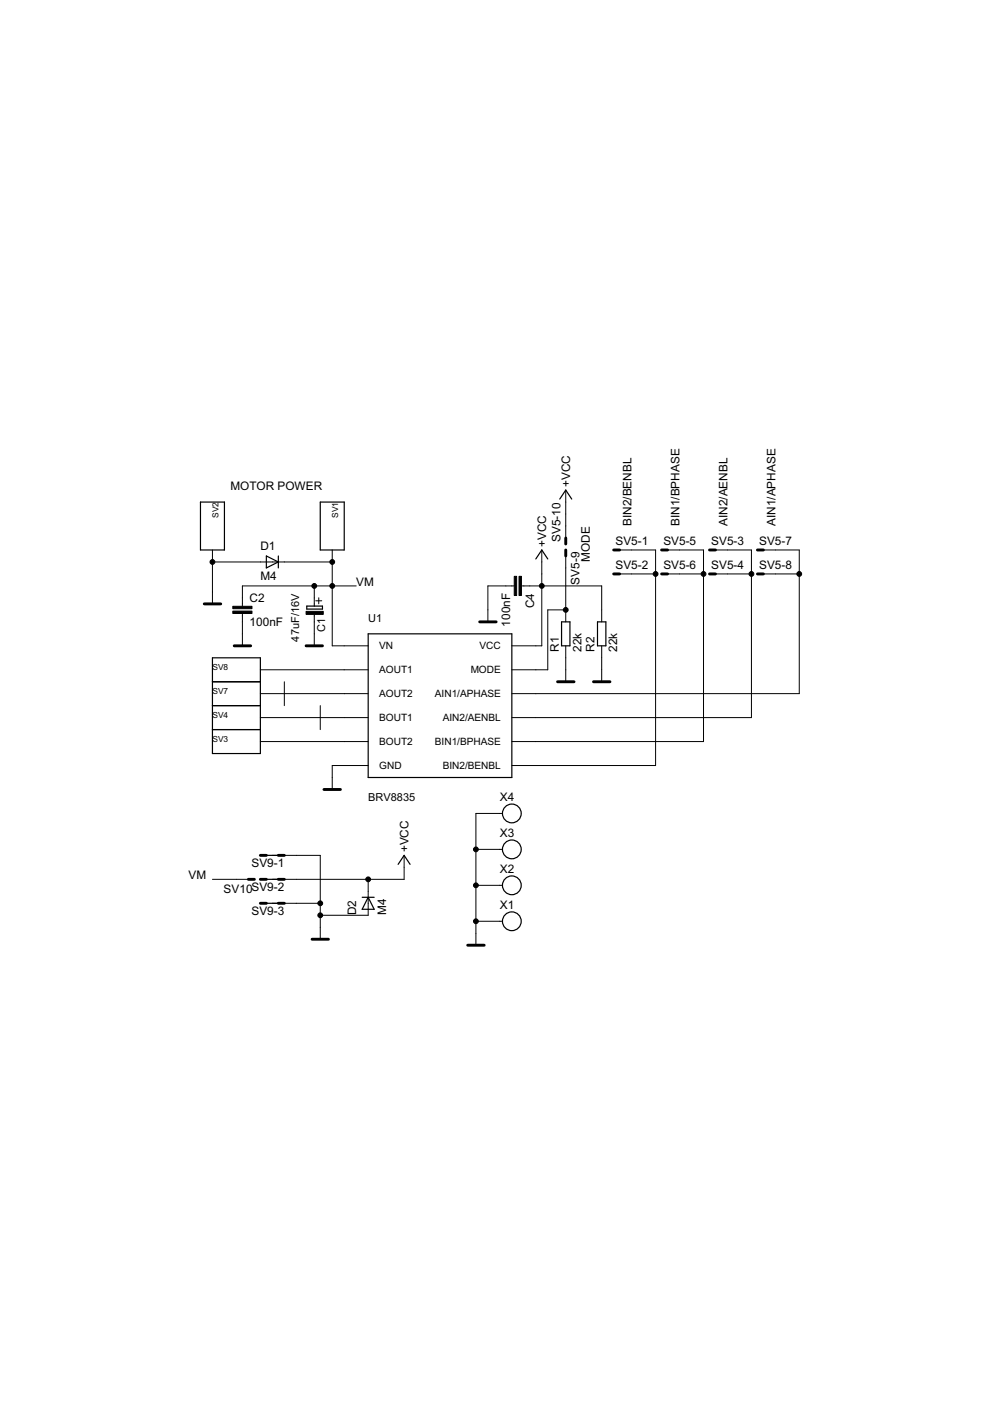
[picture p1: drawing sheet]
<?xml version="1.0" encoding="utf-8"?>
<!DOCTYPE eagle SYSTEM "eagle.dtd">
<eagle version="6.1">
<drawing>
<settings>
<setting alwaysvectorfont="no"/>
<setting verticaltext="up"/>
</settings>
<grid distance="0.05" unitdist="inch" unit="inch" style="lines" multiple="1" display="no" altdistance="0.01" altunitdist="inch" altunit="inch"/>
<schematic xreflabel="%F%N/%S.%C%R" xrefpart="/%S.%C%R">
<libraries>
<library name="moje_io">
<symbols>
<symbol name="DRV8835">
<pin name="VN" x="-20.32" y="12.7" visible="pin" length="middle"/>
<pin name="AOUT1" x="-20.32" y="7.62" visible="pin" length="middle"/>
<pin name="AOUT2" x="-20.32" y="2.54" visible="pin" length="middle"/>
<pin name="BOUT1" x="-20.32" y="-2.54" visible="pin" length="middle"/>
<pin name="BOUT2" x="-20.32" y="-7.62" visible="pin" length="middle"/>
<pin name="GND" x="-20.32" y="-12.7" visible="pin" length="middle"/>
<pin name="BIN2/BENBL" x="20.32" y="-12.7" visible="pin" length="middle" rot="R180"/>
<pin name="BIN1/BPHASE" x="20.32" y="-7.62" visible="pin" length="middle" rot="R180"/>
<pin name="AIN2/AENBL" x="20.32" y="-2.54" visible="pin" length="middle" rot="R180"/>
<pin name="AIN1/APHASE" x="20.32" y="2.54" visible="pin" length="middle" rot="R180"/>
<pin name="MODE" x="20.32" y="7.62" visible="pin" length="middle" rot="R180"/>
<pin name="VCC" x="20.32" y="12.7" visible="pin" length="middle" rot="R180"/>
<wire x1="-15.24" y1="15.24" x2="-15.24" y2="-15.24" width="0.254" layer="94"/>
<wire x1="-15.24" y1="-15.24" x2="15.24" y2="-15.24" width="0.254" layer="94"/>
<wire x1="15.24" y1="-15.24" x2="15.24" y2="15.24" width="0.254" layer="94"/>
<wire x1="15.24" y1="15.24" x2="-15.24" y2="15.24" width="0.254" layer="94"/>
<text x="-15.24" y="17.78" size="1.6764" layer="95">&gt;NAME</text>
<text x="-15.24" y="-20.32" size="1.6764" layer="96">&gt;VALUE</text>
</symbol>
</symbols>
<devicesets>
<deviceset name="DRV8835" prefix="U" uservalue="yes">
<gates>
<gate name="G$1" symbol="DRV8835" x="0" y="0"/>
</gates>
<devices>
<device name="" package="WSON">
<connects>
<connect gate="G$1" pin="AIN1/APHASE" pad="10"/>
<connect gate="G$1" pin="AIN2/AENBL" pad="9"/>
<connect gate="G$1" pin="AOUT1" pad="2"/>
<connect gate="G$1" pin="AOUT2" pad="3"/>
<connect gate="G$1" pin="BIN1/BPHASE" pad="8"/>
<connect gate="G$1" pin="BIN2/BENBL" pad="7"/>
<connect gate="G$1" pin="BOUT1" pad="4"/>
<connect gate="G$1" pin="BOUT2" pad="5"/>
<connect gate="G$1" pin="GND" pad="6 P1 P2 P3 P4 P5 P6 P7 P8"/>
<connect gate="G$1" pin="MODE" pad="11"/>
<connect gate="G$1" pin="VCC" pad="12"/>
<connect gate="G$1" pin="VN" pad="1"/>
</connects>
<technologies>
<technology name=""/>
</technologies>
</device>
</devices>
</deviceset>
</devicesets>
</library>
<library name="moje_konektory">
<symbols>
<symbol name="WAGO">
<wire x1="-2.54" y1="2.54" x2="-2.54" y2="-2.54" width="0.254" layer="94"/>
<wire x1="-2.54" y1="-2.54" x2="7.62" y2="-2.54" width="0.254" layer="94"/>
<wire x1="7.62" y1="-2.54" x2="7.62" y2="2.54" width="0.254" layer="94"/>
<wire x1="7.62" y1="2.54" x2="-2.54" y2="2.54" width="0.254" layer="94"/>
<pin name="P$1" x="7.62" y="0" visible="off" length="point" direction="pas"/>
<text x="-2.54" y="0" size="1.27" layer="95">&gt;NAME</text>
<text x="-2.54" y="-2.54" size="1.27" layer="95">&gt;VALUE</text>
</symbol>
</symbols>
<devicesets>
<deviceset name="WAGO256" prefix="SV" uservalue="yes">
<gates>
<gate name="G$1" symbol="WAGO" x="-2.54" y="0"/>
</gates>
<devices>
<device name="" package="WAGO256">
<connects>
<connect gate="G$1" pin="P$1" pad="1 A1"/>
</connects>
<technologies>
<technology name=""/>
</technologies>
</device>
</devices>
</deviceset>
</devicesets>
</library>
<library name="moje_hrebinky">
<symbols>
<symbol name="MA01-0">
<wire x1="-3.81" y1="0" x2="-2.54" y2="0" width="0.6096" layer="94"/>
<pin name="P$1" x="0" y="0" visible="off" length="short" direction="pas" rot="R180"/>
<text x="-3.429" y="1.143" size="1.778" layer="95">&gt;NAME</text>
</symbol>
<symbol name="MA01-1">
<wire x1="1.27" y1="0" x2="2.54" y2="0" width="0.6096" layer="94"/>
<wire x1="-2.54" y1="0" x2="-1.27" y2="0" width="0.6096" layer="94"/>
<text x="-2.54" y="-2.54" size="1.778" layer="96">&gt;VALUE</text>
<text x="-2.54" y="0.762" size="1.778" layer="95">&gt;NAME</text>
<wire x1="-2.54" y1="0" x2="2.54" y2="0" width="0.254" layer="94"/>
<pin name="K" x="-5.08" y="0" visible="off" length="middle" direction="pas"/>
</symbol>
</symbols>
<devicesets>
<deviceset name="MA03-2" prefix="SV" uservalue="yes">
<gates>
<gate name="-1" symbol="MA01-1" x="0" y="7.62"/>
<gate name="-2" symbol="MA01-1" x="0" y="-2.54"/>
<gate name="-3" symbol="MA01-1" x="0" y="-12.7"/>
</gates>
<devices>
<device name="" package="MA03-2">
<connects>
<connect gate="-1" pin="K" pad="1 2"/>
<connect gate="-2" pin="K" pad="3 4"/>
<connect gate="-3" pin="K" pad="5 6"/>
</connects>
<technologies>
<technology name="">
<attribute name="MF" value="" constant="no"/>
<attribute name="MPN" value="" constant="no"/>
<attribute name="OC_FARNELL" value="unknown" constant="no"/>
<attribute name="OC_NEWARK" value="unknown" constant="no"/>
</technology>
</technologies>
</device>
</devices>
</deviceset>
<deviceset name="MA01-1" prefix="SV" uservalue="yes">
<gates>
<gate name="G$1" symbol="MA01-0" x="2.54" y="0"/>
</gates>
<devices>
<device name="" package="MA01-1">
<connects>
<connect gate="G$1" pin="P$1" pad="1"/>
</connects>
<technologies>
<technology name=""/>
</technologies>
</device>
</devices>
</deviceset>
<deviceset name="MA05-3" prefix="SV" uservalue="yes">
<gates>
<gate name="-1" symbol="MA01-0" x="-7.62" y="12.7"/>
<gate name="-2" symbol="MA01-0" x="-7.62" y="7.62"/>
<gate name="-3" symbol="MA01-0" x="-7.62" y="2.54"/>
<gate name="-4" symbol="MA01-0" x="-7.62" y="-2.54"/>
<gate name="-5" symbol="MA01-0" x="-7.62" y="-7.62"/>
<gate name="-6" symbol="MA01-0" x="-7.62" y="-12.7"/>
<gate name="-7" symbol="MA01-0" x="-7.62" y="-17.78"/>
<gate name="-8" symbol="MA01-0" x="-7.62" y="-22.86"/>
<gate name="-9" symbol="MA01-0" x="-7.62" y="-27.94"/>
<gate name="-10" symbol="MA01-0" x="-7.62" y="-33.02"/>
</gates>
<devices>
<device name="" package="MA05-2">
<connects>
<connect gate="-1" pin="P$1" pad="1"/>
<connect gate="-10" pin="P$1" pad="10"/>
<connect gate="-2" pin="P$1" pad="2"/>
<connect gate="-3" pin="P$1" pad="3"/>
<connect gate="-4" pin="P$1" pad="4"/>
<connect gate="-5" pin="P$1" pad="5"/>
<connect gate="-6" pin="P$1" pad="6"/>
<connect gate="-7" pin="P$1" pad="7"/>
<connect gate="-8" pin="P$1" pad="8"/>
<connect gate="-9" pin="P$1" pad="9"/>
</connects>
<technologies>
<technology name=""/>
</technologies>
</device>
</devices>
</deviceset>
</devicesets>
</library>
<library name="moje_schz">
<symbols>
<symbol name="GND">
<wire x1="-1.7463" y1="-2.5401" x2="1.7463" y2="-2.5401" width="0.6096" layer="94"/>
<pin name="GND" x="0" y="0" visible="off" length="short" direction="sup" rot="R270"/>
</symbol>
<symbol name="+VCC">
<wire x1="-1.27" y1="0.635" x2="0" y2="2.54" width="0.254" layer="94"/>
<wire x1="0" y1="2.54" x2="1.27" y2="0.635" width="0.254" layer="94"/>
<wire x1="0" y1="0.0001" x2="0" y2="2.54" width="0.1524" layer="94"/>
<text x="0.9525" y="3.175" size="1.778" layer="96" rot="R90">&gt;Value</text>
<pin name="+VCC" x="0" y="-2.54" visible="off" length="short" direction="sup" rot="R90"/>
</symbol>
</symbols>
<devicesets>
<deviceset name="GND">
<gates>
<gate name="G$1" symbol="GND" x="0" y="0"/>
</gates>
<devices>
<device name="">
<technologies>
<technology name=""/>
</technologies>
</device>
</devices>
</deviceset>
<deviceset name="+VCC">
<gates>
<gate name="G$2" symbol="+VCC" x="0" y="0"/>
</gates>
<devices>
<device name="">
<technologies>
<technology name=""/>
</technologies>
</device>
</devices>
</deviceset>
</devicesets>
</library>
<library name="moje_R">
<symbols>
<symbol name="1206">
<wire x1="-2.54" y1="-0.889" x2="2.54" y2="-0.889" width="0.254" layer="94"/>
<wire x1="2.54" y1="0.889" x2="-2.54" y2="0.889" width="0.254" layer="94"/>
<wire x1="2.54" y1="-0.889" x2="2.54" y2="0.889" width="0.254" layer="94"/>
<wire x1="-2.54" y1="-0.889" x2="-2.54" y2="0.889" width="0.254" layer="94"/>
<text x="-3.81" y="1.4986" size="1.778" layer="95">&gt;NAME</text>
<text x="-3.81" y="-3.302" size="1.778" layer="96">&gt;VALUE</text>
<pin name="2" x="5.08" y="0" visible="off" length="short" direction="pas" swaplevel="1" rot="R180"/>
<pin name="1" x="-5.08" y="0" visible="off" length="short" direction="pas" swaplevel="1"/>
</symbol>
</symbols>
<devicesets>
<deviceset name="R0805" prefix="R" uservalue="yes">
<gates>
<gate name="G$1" symbol="1206" x="0" y="0"/>
</gates>
<devices>
<device name="" package="0805">
<connects>
<connect gate="G$1" pin="1" pad="1"/>
<connect gate="G$1" pin="2" pad="2"/>
</connects>
<technologies>
<technology name=""/>
</technologies>
</device>
</devices>
</deviceset>
</devicesets>
</library>
<library name="moje_C">
<symbols>
<symbol name="C_EL">
<wire x1="-2.5473" y1="0.9547" x2="-1.2753" y2="0.9547" width="0.155" layer="94"/>
<wire x1="-1.9112" y1="1.5908" x2="-1.9112" y2="0.3188" width="0.155" layer="94"/>
<wire x1="-0.7938" y1="1.7463" x2="-0.1588" y2="1.7463" width="0.254" layer="94"/>
<wire x1="-0.1588" y1="1.7463" x2="-0.1588" y2="-1.5875" width="0.254" layer="94"/>
<wire x1="-0.1588" y1="-1.5875" x2="-0.7938" y2="-1.5875" width="0.254" layer="94"/>
<wire x1="-0.7938" y1="-1.5875" x2="-0.7938" y2="0" width="0.254" layer="94"/>
<wire x1="-0.7938" y1="0" x2="-0.7938" y2="1.7463" width="0.254" layer="94"/>
<wire x1="-1.27" y1="0" x2="-0.7938" y2="0" width="0.152" layer="94"/>
<wire x1="0.7937" y1="0" x2="1.27" y2="0" width="0.152" layer="94"/>
<text x="1.5875" y="0.635" size="1.6764" layer="95">&gt;Name</text>
<text x="1.5875" y="-0.635" size="1.6764" layer="96" rot="MR180">&gt;Value</text>
<rectangle x1="0.3175" y1="-1.7463" x2="0.9525" y2="1.905" layer="94"/>
<pin name="C_EL+" x="-2.54" y="0" visible="off" length="point" direction="pas"/>
<pin name="C_EL-" x="2.54" y="0" visible="off" length="point" direction="pas" rot="R180"/>
<wire x1="-1.27" y1="0" x2="-2.54" y2="0" width="0.127" layer="94"/>
<wire x1="1.27" y1="0" x2="2.54" y2="0" width="0.127" layer="94"/>
</symbol>
<symbol name="C">
<wire x1="0" y1="1.27" x2="0" y2="0.762" width="0.1524" layer="94"/>
<wire x1="0" y1="-1.27" x2="0" y2="-0.762" width="0.1524" layer="94"/>
<text x="1.524" y="1.651" size="1.778" layer="95">&gt;NAME</text>
<text x="1.524" y="-3.429" size="1.778" layer="96">&gt;VALUE</text>
<rectangle x1="-2.032" y1="-0.762" x2="2.032" y2="-0.254" layer="94"/>
<rectangle x1="-2.032" y1="0.254" x2="2.032" y2="0.762" layer="94"/>
<pin name="1" x="0" y="2.54" visible="off" length="point" direction="pas" swaplevel="1" rot="R270"/>
<pin name="2" x="0" y="-2.54" visible="off" length="point" direction="pas" swaplevel="1" rot="R90"/>
<wire x1="0" y1="-1.27" x2="0" y2="-2.54" width="0.127" layer="94"/>
<wire x1="0" y1="1.27" x2="0" y2="2.54" width="0.127" layer="94"/>
</symbol>
</symbols>
<devicesets>
<deviceset name="C" prefix="C" uservalue="yes">
<gates>
<gate name="G$1" symbol="C_EL" x="0" y="0"/>
</gates>
<devices>
<device name="" package="C">
<connects>
<connect gate="G$1" pin="C_EL+" pad="+"/>
<connect gate="G$1" pin="C_EL-" pad="-"/>
</connects>
<technologies>
<technology name=""/>
</technologies>
</device>
</devices>
</deviceset>
<deviceset name="C0805" prefix="C" uservalue="yes">
<gates>
<gate name="G$1" symbol="C" x="0" y="0"/>
</gates>
<devices>
<device name="" package="C0805">
<connects>
<connect gate="G$1" pin="1" pad="1"/>
<connect gate="G$1" pin="2" pad="2"/>
</connects>
<technologies>
<technology name=""/>
</technologies>
</device>
</devices>
</deviceset>
</devicesets>
</library>
<library name="moje">
<symbols>
<symbol name="SROUB">
<circle x="0" y="0" radius="2" width="0.254" layer="94"/>
<wire x1="-2.54" y1="0" x2="-2.032" y2="0" width="0.1778" layer="94"/>
<text x="-2.54" y="2.54" size="1.778" layer="95">&gt;name</text>
<pin name="P$1" x="-7.62" y="0" visible="off" length="middle"/>
</symbol>
<symbol name="D-OB.">
<wire x1="-1.27" y1="-1.27" x2="1.27" y2="0" width="0.254" layer="94"/>
<wire x1="1.27" y1="0" x2="-1.27" y2="1.27" width="0.254" layer="94"/>
<wire x1="1.27" y1="1.27" x2="1.27" y2="0" width="0.254" layer="94"/>
<wire x1="-1.27" y1="1.27" x2="-1.27" y2="-1.27" width="0.254" layer="94"/>
<wire x1="1.27" y1="0" x2="1.27" y2="-1.27" width="0.254" layer="94"/>
<text x="-2.54" y="2.54" size="1.778" layer="95">&gt;NAME</text>
<text x="-2.54" y="-3.81" size="1.778" layer="96">&gt;VALUE</text>
<pin name="A" x="-2.54" y="0" visible="off" length="short" direction="pas"/>
<pin name="C" x="2.54" y="0" visible="off" length="short" direction="pas" rot="R180"/>
</symbol>
</symbols>
<devicesets>
<deviceset name="SROUB3M" prefix="X">
<gates>
<gate name="P4" symbol="SROUB" x="0" y="0"/>
</gates>
<devices>
<device name="" package="SROUB3M">
<connects>
<connect gate="P4" pin="P$1" pad="P$1"/>
</connects>
<technologies>
<technology name=""/>
</technologies>
</device>
</devices>
</deviceset>
<deviceset name="D-OB.SMA" prefix="D" uservalue="yes">
<gates>
<gate name="G$1" symbol="D-OB." x="0" y="0"/>
</gates>
<devices>
<device name="" package="SMA">
<connects>
<connect gate="G$1" pin="A" pad="A"/>
<connect gate="G$1" pin="C" pad="K"/>
</connects>
<technologies>
<technology name=""/>
</technologies>
</device>
</devices>
</deviceset>
</devicesets>
</library>
</libraries>
<attributes>
</attributes>
<variantdefs>
</variantdefs>
<classes>
<class number="0" name="default" width="0" drill="0">
</class>
</classes>
<parts>
<part name="U1" library="moje_io" deviceset="DRV8835" device="" value="BRV8835"/>
<part name="SV1" library="moje_konektory" deviceset="WAGO256" device=""/>
<part name="SV2" library="moje_konektory" deviceset="WAGO256" device=""/>
<part name="SV3" library="moje_konektory" deviceset="WAGO256" device=""/>
<part name="SV4" library="moje_konektory" deviceset="WAGO256" device=""/>
<part name="R1" library="moje_R" deviceset="R0805" device="" value="22k"/>
<part name="R2" library="moje_R" deviceset="R0805" device="" value="22k"/>
<part name="U$9" library="moje_schz" deviceset="GND" device=""/>
<part name="U$10" library="moje_schz" deviceset="GND" device=""/>
<part name="U$11" library="moje_schz" deviceset="+VCC" device=""/>
<part name="U$13" library="moje_schz" deviceset="GND" device=""/>
<part name="U$14" library="moje_schz" deviceset="GND" device=""/>
<part name="SV7" library="moje_konektory" deviceset="WAGO256" device=""/>
<part name="SV8" library="moje_konektory" deviceset="WAGO256" device=""/>
<part name="C1" library="moje_C" deviceset="C" device="" value="47uF/16V"/>
<part name="C2" library="moje_C" deviceset="C0805" device="" value="100nF"/>
<part name="U$16" library="moje_schz" deviceset="GND" device=""/>
<part name="U$17" library="moje_schz" deviceset="GND" device=""/>
<part name="C4" library="moje_C" deviceset="C0805" device="" value="100nF"/>
<part name="SV9" library="moje_hrebinky" deviceset="MA03-2" device=""/>
<part name="SV10" library="moje_hrebinky" deviceset="MA01-1" device=""/>
<part name="U$21" library="moje_schz" deviceset="+VCC" device=""/>
<part name="U$22" library="moje_schz" deviceset="GND" device=""/>
<part name="X1" library="moje" deviceset="SROUB3M" device=""/>
<part name="X2" library="moje" deviceset="SROUB3M" device=""/>
<part name="X3" library="moje" deviceset="SROUB3M" device=""/>
<part name="X4" library="moje" deviceset="SROUB3M" device=""/>
<part name="U$23" library="moje_schz" deviceset="GND" device=""/>
<part name="U$15" library="moje_schz" deviceset="GND" device=""/>
<part name="D1" library="moje" deviceset="D-OB.SMA" device="" value="M4"/>
<part name="D2" library="moje" deviceset="D-OB.SMA" device="" value="M4"/>
<part name="U$1" library="moje_schz" deviceset="+VCC" device=""/>
<part name="SV5" library="moje_hrebinky" deviceset="MA05-3" device=""/>
</parts>
<sheets>
<sheet>
<plain>
<text x="96.52" y="68.58" size="1.778" layer="97" rot="R90">AIN1/APHASE</text>
<text x="86.36" y="68.58" size="1.778" layer="97" rot="R90">AIN2/AENBL</text>
<text x="76.2" y="68.58" size="1.778" layer="97" rot="R90">BIN1/BPHASE</text>
<text x="66.04" y="68.58" size="1.778" layer="97" rot="R90">BIN2/BENBL</text>
<text x="57.15" y="60.96" size="1.778" layer="97" rot="R90">MODE</text>
<text x="-19.05" y="76.2" size="1.778" layer="97">MOTOR POWER</text>
<text x="7.62" y="55.88" size="1.778" layer="91">VM</text>
<text x="-27.94" y="-6.35" size="1.778" layer="91">VM</text>
<wire x1="-7.62" y1="35.56" x2="-7.62" y2="30.48" width="0.1524" layer="97"/>
<wire x1="0" y1="30.48" x2="0" y2="25.4" width="0.1524" layer="97"/>
</plain>
<instances>
<instance part="U1" gate="G$1" x="25.4" y="30.48"/>
<instance part="SV1" gate="G$1" x="2.54" y="71.12" rot="R270"/>
<instance part="SV2" gate="G$1" x="-22.86" y="71.12" rot="R270"/>
<instance part="SV3" gate="G$1" x="-20.32" y="22.86"/>
<instance part="SV4" gate="G$1" x="-20.32" y="27.94"/>
<instance part="R1" gate="G$1" x="52.07" y="45.72" rot="R90"/>
<instance part="R2" gate="G$1" x="59.69" y="45.72" rot="R90"/>
<instance part="U$9" gate="G$1" x="59.69" y="38.1"/>
<instance part="U$10" gate="G$1" x="52.07" y="38.1"/>
<instance part="U$11" gate="G$2" x="52.07" y="73.66"/>
<instance part="U$13" gate="G$1" x="-22.86" y="54.61"/>
<instance part="U$14" gate="G$1" x="2.54" y="15.24"/>
<instance part="SV7" gate="G$1" x="-20.32" y="33.02"/>
<instance part="SV8" gate="G$1" x="-20.32" y="38.1"/>
<instance part="C1" gate="G$1" x="-1.27" y="50.8" smashed="yes" rot="R270">
<attribute name="NAME" x="-0.635" y="49.2125" size="1.6764" layer="95" rot="R270"/>
<attribute name="VALUE" x="-4.445" y="54.2925" size="1.6764" layer="96" rot="MR270"/>
</instance>
<instance part="C2" gate="G$1" x="-16.51" y="50.8"/>
<instance part="U$16" gate="G$1" x="-16.51" y="45.72"/>
<instance part="U$17" gate="G$1" x="-1.27" y="45.72"/>
<instance part="C4" gate="G$1" x="41.91" y="55.88" rot="R270"/>
<instance part="SV9" gate="-1" x="-10.16" y="-1.27" rot="R180"/>
<instance part="SV9" gate="-2" x="-10.16" y="-6.35" rot="R180"/>
<instance part="SV9" gate="-3" x="-10.16" y="-11.43" rot="R180"/>
<instance part="SV10" gate="G$1" x="-17.78" y="-6.35" rot="R180"/>
<instance part="U$21" gate="G$2" x="17.78" y="-3.81"/>
<instance part="U$22" gate="G$1" x="35.56" y="50.8"/>
<instance part="X1" gate="P4" x="40.64" y="-15.24"/>
<instance part="X2" gate="P4" x="40.64" y="-7.62"/>
<instance part="X3" gate="P4" x="40.64" y="0"/>
<instance part="X4" gate="P4" x="40.64" y="7.62"/>
<instance part="U$23" gate="G$1" x="33.02" y="-17.78"/>
<instance part="U$15" gate="G$1" x="0" y="-16.51"/>
<instance part="D1" gate="G$1" x="-10.16" y="60.96"/>
<instance part="D2" gate="G$1" x="10.16" y="-11.43" rot="R90"/>
<instance part="U$1" gate="G$2" x="46.99" y="60.96"/>
<instance part="SV5" gate="-1" x="66.04" y="63.5"/>
<instance part="SV5" gate="-2" x="66.04" y="58.42"/>
<instance part="SV5" gate="-3" x="86.36" y="63.5"/>
<instance part="SV5" gate="-4" x="86.36" y="58.42"/>
<instance part="SV5" gate="-5" x="76.2" y="63.5"/>
<instance part="SV5" gate="-6" x="76.2" y="58.42"/>
<instance part="SV5" gate="-7" x="96.52" y="63.5"/>
<instance part="SV5" gate="-8" x="96.52" y="58.42"/>
<instance part="SV5" gate="-9" x="52.07" y="59.69" rot="R270"/>
<instance part="SV5" gate="-10" x="52.07" y="68.58" rot="R90"/>
</instances>
<busses>
</busses>
<nets>
<net name="+VCC" class="0">
<segment>
<pinref part="SV9" gate="-2" pin="K"/>
<wire x1="-5.08" y1="-6.35" x2="10.16" y2="-6.35" width="0.1524" layer="91"/>
<pinref part="U$21" gate="G$2" pin="+VCC"/>
<pinref part="D2" gate="G$1" pin="C"/>
<wire x1="10.16" y1="-6.35" x2="17.78" y2="-6.35" width="0.1524" layer="91"/>
<wire x1="10.16" y1="-8.89" x2="10.16" y2="-6.35" width="0.1524" layer="91"/>
<junction x="10.16" y="-6.35"/>
</segment>
<segment>
<wire x1="46.99" y1="55.88" x2="59.69" y2="55.88" width="0.1524" layer="91"/>
<wire x1="59.69" y1="50.8" x2="59.69" y2="55.88" width="0.1524" layer="91"/>
<pinref part="R2" gate="G$1" pin="2"/>
<wire x1="46.99" y1="55.88" x2="46.99" y2="43.18" width="0.1524" layer="91"/>
<pinref part="U1" gate="G$1" pin="VCC"/>
<wire x1="46.99" y1="43.18" x2="45.72" y2="43.18" width="0.1524" layer="91"/>
<pinref part="C4" gate="G$1" pin="1"/>
<wire x1="44.45" y1="55.88" x2="46.99" y2="55.88" width="0.1524" layer="91"/>
<junction x="46.99" y="55.88"/>
<pinref part="U$1" gate="G$2" pin="+VCC"/>
<wire x1="46.99" y1="55.88" x2="46.99" y2="58.42" width="0.1524" layer="91"/>
</segment>
<segment>
<pinref part="U$11" gate="G$2" pin="+VCC"/>
<pinref part="SV5" gate="-10" pin="P$1"/>
<wire x1="52.07" y1="68.58" x2="52.07" y2="71.12" width="0.1524" layer="91"/>
</segment>
</net>
<net name="GND" class="0">
<segment>
<pinref part="R2" gate="G$1" pin="1"/>
<pinref part="U$9" gate="G$1" pin="GND"/>
<wire x1="59.69" y1="38.1" x2="59.69" y2="40.64" width="0.1524" layer="91"/>
</segment>
<segment>
<pinref part="R1" gate="G$1" pin="1"/>
<pinref part="U$10" gate="G$1" pin="GND"/>
<wire x1="52.07" y1="38.1" x2="52.07" y2="40.64" width="0.1524" layer="91"/>
</segment>
<segment>
<pinref part="U$13" gate="G$1" pin="GND"/>
<pinref part="SV2" gate="G$1" pin="P$1"/>
<wire x1="-22.86" y1="54.61" x2="-22.86" y2="60.96" width="0.1524" layer="91"/>
<wire x1="-22.86" y1="60.96" x2="-22.86" y2="63.5" width="0.1524" layer="91"/>
<wire x1="-12.7" y1="60.96" x2="-22.86" y2="60.96" width="0.1524" layer="91"/>
<junction x="-22.86" y="60.96"/>
<pinref part="D1" gate="G$1" pin="A"/>
</segment>
<segment>
<pinref part="U1" gate="G$1" pin="GND"/>
<pinref part="U$14" gate="G$1" pin="GND"/>
<wire x1="5.08" y1="17.78" x2="2.54" y2="17.78" width="0.1524" layer="91"/>
<wire x1="2.54" y1="17.78" x2="2.54" y2="15.24" width="0.1524" layer="91"/>
</segment>
<segment>
<pinref part="C2" gate="G$1" pin="2"/>
<pinref part="U$16" gate="G$1" pin="GND"/>
<wire x1="-16.51" y1="45.72" x2="-16.51" y2="48.26" width="0.1524" layer="91"/>
</segment>
<segment>
<pinref part="C1" gate="G$1" pin="C_EL-"/>
<pinref part="U$17" gate="G$1" pin="GND"/>
<wire x1="-1.27" y1="45.72" x2="-1.27" y2="48.26" width="0.1524" layer="91"/>
</segment>
<segment>
<pinref part="C4" gate="G$1" pin="2"/>
<pinref part="U$22" gate="G$1" pin="GND"/>
<wire x1="39.37" y1="55.88" x2="35.56" y2="55.88" width="0.1524" layer="91"/>
<wire x1="35.56" y1="55.88" x2="35.56" y2="50.8" width="0.1524" layer="91"/>
</segment>
<segment>
<pinref part="X4" gate="P4" pin="P$1"/>
<wire x1="33.02" y1="7.62" x2="33.02" y2="0" width="0.1524" layer="91"/>
<pinref part="U$23" gate="G$1" pin="GND"/>
<pinref part="X1" gate="P4" pin="P$1"/>
<junction x="33.02" y="-15.24"/>
<wire x1="33.02" y1="0" x2="33.02" y2="-7.62" width="0.1524" layer="91"/>
<wire x1="33.02" y1="-7.62" x2="33.02" y2="-15.24" width="0.1524" layer="91"/>
<wire x1="33.02" y1="-15.24" x2="33.02" y2="-17.78" width="0.1524" layer="91"/>
<pinref part="X2" gate="P4" pin="P$1"/>
<junction x="33.02" y="-7.62"/>
<pinref part="X3" gate="P4" pin="P$1"/>
<junction x="33.02" y="0"/>
</segment>
<segment>
<pinref part="SV9" gate="-1" pin="K"/>
<wire x1="-5.08" y1="-1.27" x2="0" y2="-1.27" width="0.1524" layer="91"/>
<wire x1="0" y1="-1.27" x2="0" y2="-11.43" width="0.1524" layer="91"/>
<pinref part="SV9" gate="-3" pin="K"/>
<wire x1="0" y1="-11.43" x2="0" y2="-13.97" width="0.1524" layer="91"/>
<wire x1="0" y1="-13.97" x2="0" y2="-16.51" width="0.1524" layer="91"/>
<wire x1="-5.08" y1="-11.43" x2="0" y2="-11.43" width="0.1524" layer="91"/>
<wire x1="0" y1="-13.97" x2="10.16" y2="-13.97" width="0.1524" layer="91"/>
<junction x="0" y="-11.43"/>
<junction x="0" y="-13.97"/>
<pinref part="U$15" gate="G$1" pin="GND"/>
<pinref part="D2" gate="G$1" pin="A"/>
</segment>
</net>
<net name="N$8" class="0">
<segment>
<pinref part="U1" gate="G$1" pin="BIN2/BENBL"/>
<wire x1="71.12" y1="17.78" x2="45.72" y2="17.78" width="0.1524" layer="91"/>
<wire x1="71.12" y1="17.78" x2="71.12" y2="58.42" width="0.1524" layer="91"/>
<pinref part="SV5" gate="-1" pin="P$1"/>
<wire x1="71.12" y1="58.42" x2="71.12" y2="63.5" width="0.1524" layer="91"/>
<wire x1="66.04" y1="63.5" x2="71.12" y2="63.5" width="0.1524" layer="91"/>
<pinref part="SV5" gate="-2" pin="P$1"/>
<wire x1="66.04" y1="58.42" x2="71.12" y2="58.42" width="0.1524" layer="91"/>
<junction x="71.12" y="58.42"/>
</segment>
</net>
<net name="N$11" class="0">
<segment>
<pinref part="U1" gate="G$1" pin="AIN2/AENBL"/>
<wire x1="91.44" y1="63.5" x2="91.44" y2="58.42" width="0.1524" layer="91"/>
<wire x1="91.44" y1="58.42" x2="91.44" y2="27.94" width="0.1524" layer="91"/>
<wire x1="45.72" y1="27.94" x2="91.44" y2="27.94" width="0.1524" layer="91"/>
<pinref part="SV5" gate="-3" pin="P$1"/>
<wire x1="86.36" y1="63.5" x2="91.44" y2="63.5" width="0.1524" layer="91"/>
<pinref part="SV5" gate="-4" pin="P$1"/>
<wire x1="86.36" y1="58.42" x2="91.44" y2="58.42" width="0.1524" layer="91"/>
<junction x="91.44" y="58.42"/>
</segment>
</net>
<net name="N$13" class="0">
<segment>
<pinref part="U1" gate="G$1" pin="AIN1/APHASE"/>
<wire x1="45.72" y1="33.02" x2="101.6" y2="33.02" width="0.1524" layer="91"/>
<wire x1="101.6" y1="33.02" x2="101.6" y2="58.42" width="0.1524" layer="91"/>
<pinref part="SV5" gate="-7" pin="P$1"/>
<wire x1="101.6" y1="58.42" x2="101.6" y2="63.5" width="0.1524" layer="91"/>
<wire x1="96.52" y1="63.5" x2="101.6" y2="63.5" width="0.1524" layer="91"/>
<pinref part="SV5" gate="-8" pin="P$1"/>
<wire x1="96.52" y1="58.42" x2="101.6" y2="58.42" width="0.1524" layer="91"/>
<junction x="101.6" y="58.42"/>
</segment>
</net>
<net name="N$9" class="0">
<segment>
<pinref part="U1" gate="G$1" pin="MODE"/>
<wire x1="45.72" y1="38.1" x2="48.26" y2="38.1" width="0.1524" layer="91"/>
<wire x1="48.26" y1="38.1" x2="48.26" y2="50.8" width="0.1524" layer="91"/>
<pinref part="R1" gate="G$1" pin="2"/>
<wire x1="48.26" y1="50.8" x2="52.07" y2="50.8" width="0.1524" layer="91"/>
<pinref part="SV5" gate="-9" pin="P$1"/>
<wire x1="52.07" y1="50.8" x2="52.07" y2="59.69" width="0.1524" layer="91"/>
<junction x="52.07" y="50.8"/>
</segment>
</net>
<net name="VN" class="0">
<segment>
<pinref part="U1" gate="G$1" pin="VN"/>
<wire x1="5.08" y1="43.18" x2="2.54" y2="43.18" width="0.1524" layer="91"/>
<wire x1="2.54" y1="43.18" x2="2.54" y2="55.88" width="0.1524" layer="91"/>
<pinref part="SV1" gate="G$1" pin="P$1"/>
<wire x1="2.54" y1="55.88" x2="2.54" y2="60.96" width="0.1524" layer="91"/>
<wire x1="2.54" y1="60.96" x2="2.54" y2="63.5" width="0.1524" layer="91"/>
<wire x1="2.54" y1="55.88" x2="7.62" y2="55.88" width="0.1524" layer="91"/>
<junction x="2.54" y="55.88"/>
<wire x1="-7.62" y1="60.96" x2="2.54" y2="60.96" width="0.1524" layer="91"/>
<junction x="2.54" y="60.96"/>
<pinref part="C2" gate="G$1" pin="1"/>
<wire x1="2.54" y1="55.88" x2="-1.27" y2="55.88" width="0.1524" layer="91"/>
<wire x1="-16.51" y1="53.34" x2="-16.51" y2="55.88" width="0.1524" layer="91"/>
<pinref part="C1" gate="G$1" pin="C_EL+"/>
<wire x1="-16.51" y1="55.88" x2="-1.27" y2="55.88" width="0.1524" layer="91"/>
<wire x1="-1.27" y1="55.88" x2="-1.27" y2="53.34" width="0.1524" layer="91"/>
<junction x="-1.27" y="55.88"/>
<pinref part="D1" gate="G$1" pin="C"/>
</segment>
<segment>
<pinref part="SV10" gate="G$1" pin="P$1"/>
<wire x1="-17.78" y1="-6.35" x2="-22.86" y2="-6.35" width="0.1524" layer="91"/>
</segment>
</net>
<net name="N$2" class="0">
<segment>
<pinref part="U1" gate="G$1" pin="BIN1/BPHASE"/>
<wire x1="45.72" y1="22.86" x2="81.28" y2="22.86" width="0.1524" layer="91"/>
<wire x1="81.28" y1="22.86" x2="81.28" y2="58.42" width="0.1524" layer="91"/>
<pinref part="SV5" gate="-5" pin="P$1"/>
<wire x1="81.28" y1="58.42" x2="81.28" y2="63.5" width="0.1524" layer="91"/>
<wire x1="76.2" y1="63.5" x2="81.28" y2="63.5" width="0.1524" layer="91"/>
<pinref part="SV5" gate="-6" pin="P$1"/>
<wire x1="76.2" y1="58.42" x2="81.28" y2="58.42" width="0.1524" layer="91"/>
<junction x="81.28" y="58.42"/>
</segment>
</net>
<net name="N$1" class="0">
<segment>
<pinref part="U1" gate="G$1" pin="BOUT2"/>
<pinref part="SV3" gate="G$1" pin="P$1"/>
<wire x1="5.08" y1="22.86" x2="-12.7" y2="22.86" width="0.1524" layer="91"/>
</segment>
</net>
<net name="N$3" class="0">
<segment>
<pinref part="SV4" gate="G$1" pin="P$1"/>
<pinref part="U1" gate="G$1" pin="BOUT1"/>
<wire x1="-12.7" y1="27.94" x2="5.08" y2="27.94" width="0.1524" layer="91"/>
</segment>
</net>
<net name="N$4" class="0">
<segment>
<pinref part="SV7" gate="G$1" pin="P$1"/>
<pinref part="U1" gate="G$1" pin="AOUT2"/>
<wire x1="-12.7" y1="33.02" x2="5.08" y2="33.02" width="0.1524" layer="91"/>
</segment>
</net>
<net name="N$5" class="0">
<segment>
<pinref part="SV8" gate="G$1" pin="P$1"/>
<pinref part="U1" gate="G$1" pin="AOUT1"/>
<wire x1="-12.7" y1="38.1" x2="5.08" y2="38.1" width="0.1524" layer="91"/>
</segment>
</net>
</nets>
</sheet>
</sheets>
</schematic>
</drawing>
</eagle>
